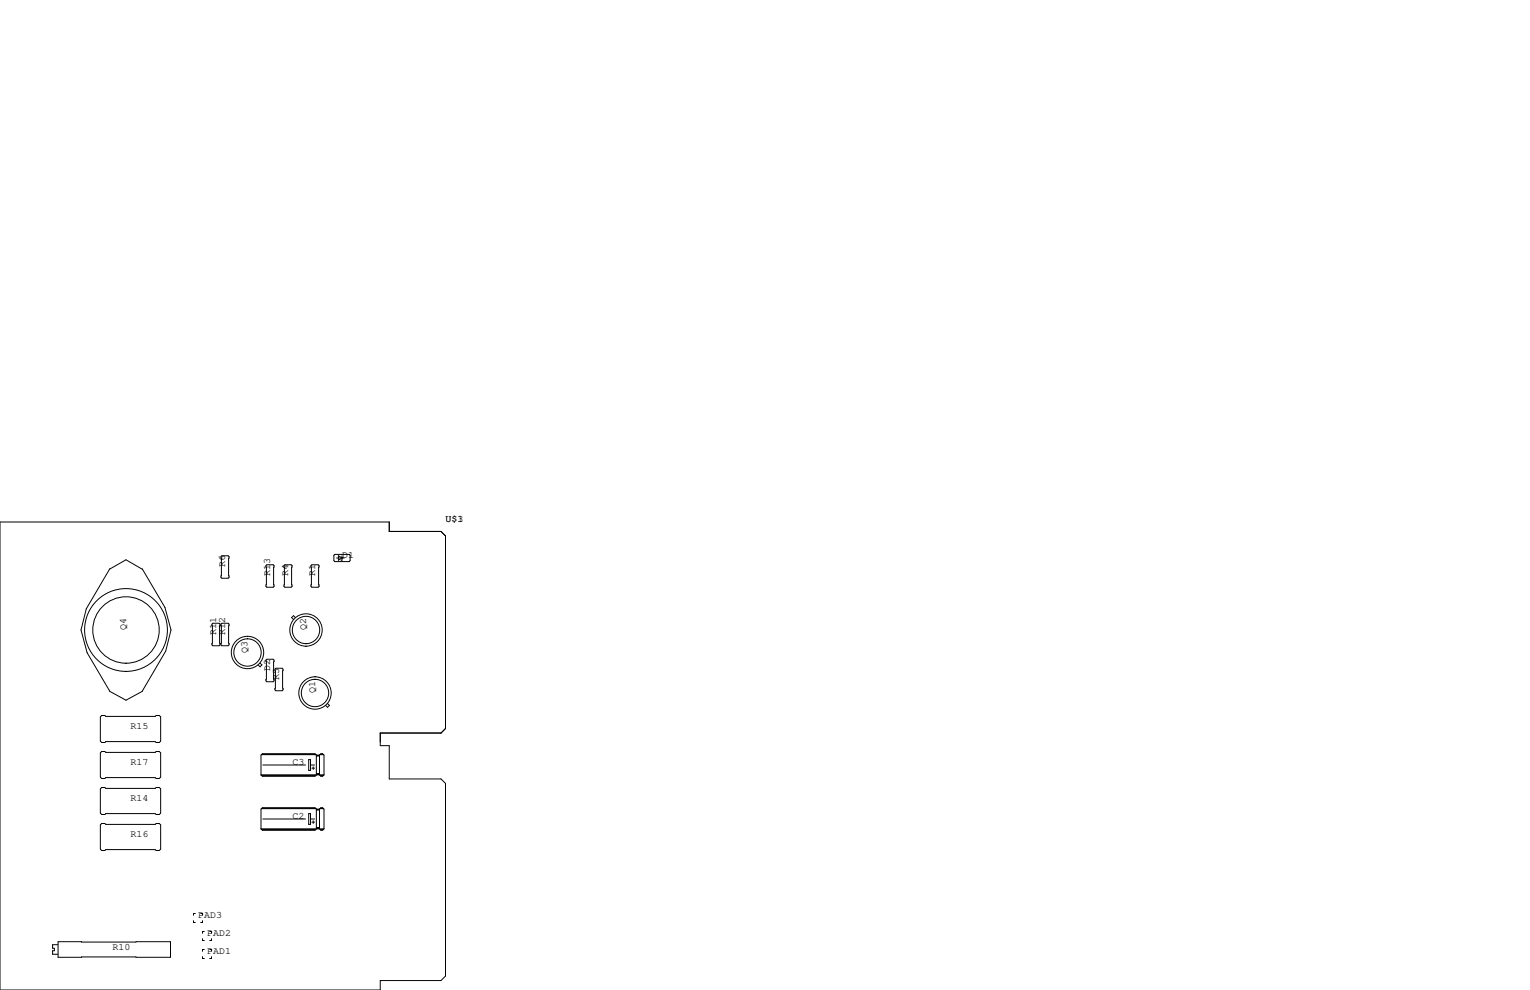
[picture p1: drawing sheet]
<svg xmlns="http://www.w3.org/2000/svg" width="432mm" height="279mm" viewBox="0 0 432 279" stroke-linecap="round" stroke-linejoin="round" font-family="sans-serif">
<g fill="none" stroke="#000" stroke-width=".28">
<path d="M0 147.3h109.9v2.7h14.6l1.2 1.3v54.3l-1.2 1.3h-17.2v3.5h2.6v9.4h14.6l1.2 1.3v54.4l-1.2 1.2h-17.2v2.7h-107.3zM62.4 157.1l.2-.3h1.8l.2 .3v5.8l-.2 .3h-1.8l-.2-.3zM75.1 159.6l.2-.2h1.8l.2 .2v5.9l-.2 .2h-1.8l-.2-.2zM80.1 159.6l.3-.2h1.8l.2 .2v5.9l-.2 .2h-1.8l-.3-.2zM87.8 159.6l.2-.2h1.8l.2 .2v5.9l-.2 .2h-1.8l-.2-.2zM94.5 156.5h4.1l.2 .2v1.5l-.2 .3h-4.1l-.3-.3v-1.5zM95 157.5h2.2M95.5 156.8l1 .7-1 .6zM96.5 156.8v1.3h-.2M30.9 160.6l4.7-2.6 4.7 2.7M31 160.6l-6.7 11.3M40.1 160.5l6.4 10.9 1.8 6.4-1.5 6-6.7 11.3-4.5 2.5-4.6-2.4-6.4-11-1.7-6.4 1.5-6"/>
<path d="M59.8 176.1l.3-.2h1.7l.3 .2v5.9l-.3 .2h-1.7l-.3-.2zM62.4 176.1l.2-.2h1.8l.2 .2v5.9l-.2 .2h-1.8l-.2-.2zM83.4 174.3l-.6-.5-.5 .5 .5 .5M73.4 187.1l.5 .6-.5 .5-.6-.5M75.1 186.3l.2-.2h1.8l.2 .2v5.9l-.2 .2h-1.8l-.2-.2zM77.9 188.6h1.7l.3 .2v5.9l-.3 .2h-1.7l-.3-.2v-5.9zM92.4 198.6l.6 .5-.6 .5-.5-.5M28.3 202.3l.4-.4h.9l.2 .3h14l.3-.3h.9l.3 .4v6.9l-.3 .3h-.9l-.3-.2h-14l-.2 .2h-.9l-.4-.3zM28.3 212.5l.4-.4h.9l.2 .2h14l.3-.2h.9l.3 .4v6.8l-.3 .4h-.9l-.3-.2h-14l-.2 .2h-.9l-.4-.4zM73.7 218.7h17.7M73.8 213h15.4M73.9 218.8h15.1"/>
<path d="M74 218.9h14.9M74 212.9h14.9M74.2 215.9h12M87.1 214.4h.5v3h-.5zM87.6 215.9h1.2M88 216.8h.8M88.4 216.4v.8M89.3 213.1v5.6l-.4 .4h-14.9l-.3-.4M89.3 213.1l-.4-.4h-14.9l-.3 .4v5.6M89.3 218.3h.9M89.3 213.1h.9M89.3 213.4h.9"/>
<path d="M89.4 218.6h.6M89.4 218.4h.6M89.4 213.2h.6M90.2 213.1l.4-.4h.5l.3 .4v5.6M90.2 213.1v5.6l.4 .4h.5l.3-.4M90.3 213h1M90.4 218.8h.8M90.6 218.9h.5M90.6 212.9h.5M28.3 222.6l.4-.4h.9l.2 .3h14l.3-.3h.9l.3 .4v6.9l-.3 .4h-.9l-.3-.3h-14l-.2 .3h-.9l-.4-.4zM28.3 232.8l.4-.4h.9l.2 .3h14l.3-.3h.9l.3 .4v6.8l-.3 .4h-.9l-.3-.2h-14l-.2 .2h-.9l-.4-.4zM73.7 233.9h17.7"/>
<path d="M73.8 228.2h15.4M73.9 234.1h15.1M74 234.2h14.9M74 228.1h14.9M74.2 231.1h12M87.1 229.6h.5v3.1h-.5zM87.6 231.1h1.2M88 232h.8M88.4 231.6v.8M89.3 228.3v5.6l-.4 .4h-14.9l-.3-.4M89.3 233.6h.9M89.3 228.3l-.4-.3h-14.9l-.3 .3v5.6"/>
<path d="M89.3 228.3h.9M89.3 228.6h.9M89.4 233.8h.6M89.4 233.7h.6M89.4 228.5h.6M90.2 228.3v5.6l.4 .4h.5l.3-.4M90.2 228.3l.4-.3h.5l.3 .3v5.6M90.3 228.2h1M90.4 234.1h.8M90.6 234.2h.5M90.6 228.1h.5M54.6 259.8v.5h.5"/>
<path d="M55.1 257.8h-.5v.5M56.6 257.8h.6v.5M57.2 259.8v.5h-.6M16.3 266.6h-1.5v1h.5v.7h-.5v1h1.5M16.4 265.8h31.7v4.4h-31.7zM57.2 264.9v.5h.5M57.2 270v.5h.5M57.7 268h-.5v.5M57.7 262.9h-.5v.5M59.2 268h.5v.5M59.2 262.9h.5v.5M59.7 264.9v.5h-.5"/>
<path d="M59.7 270v.5h-.5"/>
<circle cx="35.6" cy="177.8" r="9.4"/>
<circle cx="35.6" cy="177.8" r="11.7"/>
<circle cx="86.4" cy="177.8" r="4.6"/>
<circle cx="86.4" cy="177.8" r="3.9"/>
<circle cx="69.8" cy="184.2" r="3.9"/>
<circle cx="69.9" cy="184.2" r="4.6"/>
<circle cx="88.9" cy="195.6" r="3.9"/>
<circle cx="88.9" cy="195.6" r="4.6"/>
</g>
<g font-size="2.8">
<text x="125.7" y="147.3">U$3</text>
<text x="125.7" y="147.3">U$1</text>
<text x="63.5" y="160" transform="rotate(-90 63.5 160)">R6</text>
<text x="96.5" y="157.5">D1</text>
<text x="76.2" y="162.6" transform="rotate(-90 76.2 162.6)">R13</text>
<text x="81.3" y="162.6" transform="rotate(-90 81.3 162.6)">R4</text>
<text x="88.9" y="162.6" transform="rotate(-90 88.9 162.6)">R1</text>
<text x="35.6" y="177.8" transform="rotate(-90 35.6 177.8)">Q4</text>
<text x="61" y="179.1" transform="rotate(-90 61 179.1)">R11</text>
<text x="63.5" y="179.1" transform="rotate(-90 63.5 179.1)">R12</text>
<text x="86.4" y="177.8" transform="rotate(-90 86.4 177.8)">Q2</text>
<text x="69.8" y="184.1" transform="rotate(-90 69.8 184.1)">Q3</text>
<text x="76.2" y="189.2" transform="rotate(-90 76.2 189.2)">D2</text>
<text x="78.7" y="191.8" transform="rotate(-90 78.7 191.8)">R5</text>
<text x="88.9" y="195.6" transform="rotate(-90 88.9 195.6)">Q1</text>
<text x="36.8" y="205.7">R15</text>
<text x="36.8" y="215.9">R17</text>
<text x="82.5" y="215.9">C3</text>
<text x="36.8" y="226.1">R14</text>
<text x="82.5" y="231.1">C2</text>
<text x="36.8" y="236.2">R16</text>
<text x="55.9" y="259.1">PAD3</text>
<text x="31.7" y="268">R10</text>
<text x="58.4" y="269.2">PAD1</text>
<text x="58.4" y="264.2">PAD2</text>
</g>
</svg>
